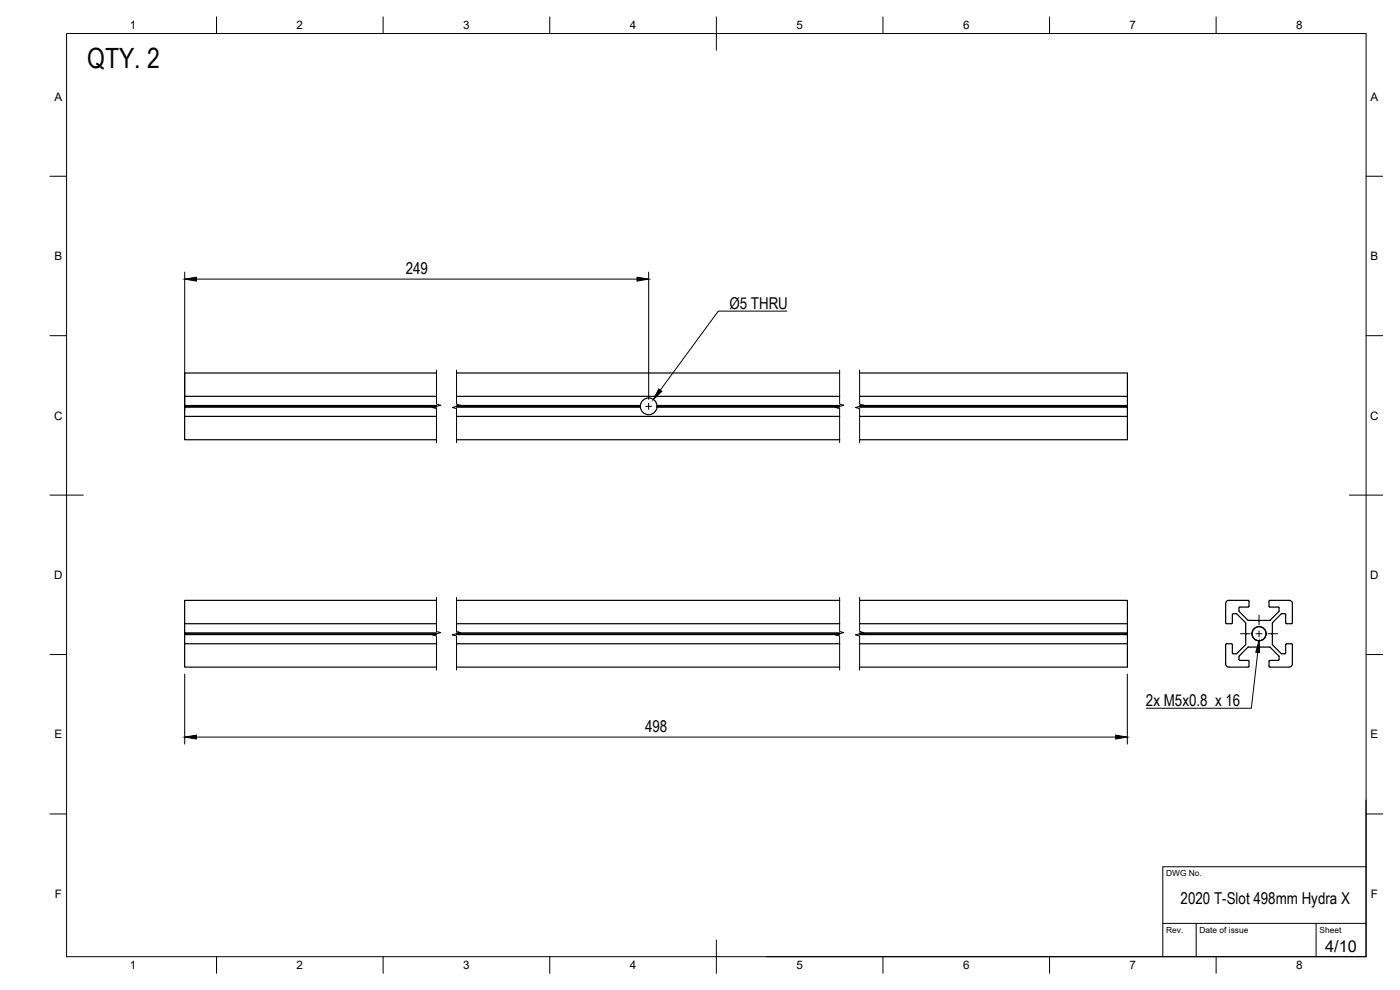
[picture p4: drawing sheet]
<svg xmlns="http://www.w3.org/2000/svg" width="420mm" height="297mm" viewBox="0 0 420 297" stroke-linecap="round" stroke-linejoin="round" font-family="sans-serif">
<!-- layer: Visible -->
<g fill="none" stroke="#000" stroke-width=".36">
<path d="M55.4 118.9v2.8M131 111.9h-75.6v7h75.6M137 111.9h115M137 118.9h115M258 111.9h80.3v10.3M258 118.9h80.3M131 122.2h-75.6v2.7M131 121.9h-75.6v.3M131 121.7h-75.6v.2M131 124.9h-75.6v7h75.6M137 121.7h55.2M137 121.9h55.2"/>
<path d="M137 124.9h115M137 131.9h115M137 122.2h55.2M192.2 121.9a2.51 2.51 0 0 0 2.4 2.5 2.51 2.51 0 0 0 2.6-2.2M197.2 121.7h54.8M197.2 122.2h54.8M197.2 121.7a2.51 2.51 0 0 0-2.6-2.3 2.51 2.51 0 0 0-2.4 2.5M197.2 121.7v.2M197.2 121.9v.3M197.2 121.9h54.8M258 122.2h80.3v2.7M258 121.7h80.3"/>
<path d="M258 121.9h80.3M258 124.9h80.3M338.3 124.9v7h-80.3M55.4 187.1v2.8h75.6M55.4 189.9v.2h75.6M55.4 190.1v.3h75.6M55.4 190.4v2.8h75.6M55.4 193.2v7h75.6M131 180.1h-75.6v7h75.6M137 187.1h115M137 189.9h115M137 190.1h115"/>
<path d="M137 190.4h115M137 193.2h115M137 180.1h115M258 180.1h80.3v20.1h-80.3M258 187.1h80.3M258 189.9h80.3M258 190.1h80.3M258 190.4h80.3M258 193.2h80.3M367.8 199.2a1.01 1.01 0 0 0 1 1h5.8M369.8 195.9v-2.7h-1.9l-.1 6M369.9 195.9l.2 .2h1.1"/>
<path d="M371.2 184.2l2.6 2.6v3.1l.3 .2-.3 .3v3l-2.6 2.7M371.2 184.2l-1.1-.1-.2 .3M371.9 197.9l.2 .2 2.7 .1v1.7l-.2 .2M374.6 182.1l-2.7 .1-.1 1.1 2.9 2.8M374.6 182.1l.2-.2v-1.5l-.2-.3h-5.8a1.01 1.01 0 0 0-1 1l.1 5.9h1.9v-2.6M374.6 194.1h3l.2-.2 .3 .2 3 .1 2.7 2.7 .1 1M374.7 194.1l-2.8 2.7-.1 1.1M381.1 182.1h2.5l.3 .3-.1 1-2.7 2.7h-3l-.3 .3-.2-.3h-3M381.1 180.1h5.8a1.01 1.01 0 0 1 1 1M381.1 180.1l-.2 .3v1.5l.2 .2M381.1 198.1l-.2 .3v1.5l.2 .2M381.8 187v2.9l-.2 .2 .2 .3v2.9"/>
<path d="M381.9 193.3v.2M381.9 193.5l2.6 2.6 1.1 .1 .2-.3 .1-2.7h1.9l.1 6M381.9 186.8v.1M383.9 197.9l-.3 .2h-2.5M385.8 184.4l-.2-.3-1 .1-2.7 2.6M387.9 181.1l-.1 5.9h-1.9l-.1-2.6M387.9 199.2a1.01 1.01 0 0 1-1 1h-5.8M137 200.2h115"/>
<circle cx="377.9" cy="190.1" r="2.11"/>
<circle cx="377.9" cy="190.1" r="2.13"/>
</g>
<!-- layer: BORDER -->
<g fill="none" stroke="#000" stroke-width=".3">
<path d="M20 10.1h390v276.9h-390zM65 5.1v5M115 5.1v5M165 5.1v5M215 5.1v10M265 5.1v5M315 5.1v5M365 5.1v5M15 52.9h5M410 52.9h5M15 100.7h5M410 100.7h5"/>
<path d="M15 148.6h10M405 148.6h10M15 196.4h5M410 196.4h5M15 244.2h5M410 244.2h5M65 287v5M115 287v5M165 287v5M215 282.1v9.9M265 287v5M315 287v5"/>
<path d="M365 287v5"/>
</g>
<!-- layer: TITLEBLOCK -->
<path d="M410 240.1v46.9h-180M349 277.1h61M359 277.1v9.9M395 277.1v9.9M410 260.1h-61v26.9" fill="none" stroke="#000" stroke-width=".3"/>
<!-- layer: Break Lines -->
<path d="M131 111v10.2l1.3 .4-2.5 .7 1.2 .3v10.2M137 111v10.2l1.3 .4-2.6 .7 1.3 .3v10.2M252 111v10.2l1.2 .4-2.5 .7 1.3 .3v10.2M258 111v10.2l1.2 .4-2.5 .7 1.3 .3v10.2M131 179.2v10.3l1.3 .3-2.5 .7 1.2 .3v10.2M137 179.2v10.3l1.3 .3-2.6 .7 1.3 .3v10.2M252 179.2v10.3l1.2 .3-2.5 .7 1.3 .3v10.2M258 179.2v10.3l1.2 .3-2.5 .7 1.3 .3v10.2" fill="none" stroke="#000" stroke-width=".3"/>
<!-- layer: FD_Dimensions -->
<path d="M55.4 81.6v41.5M58.9 83.7h132.3M194.7 81.6v38.2M55.4 202.3v21M338.3 202.3v21M58.9 221.2h275.9" fill="none" stroke="#000" stroke-width=".3"/>
<path d="M55.4 83.7l3.5-.5v1.1zM191.2 83.2l3.5 .5-3.5 .6zM55.4 221.2l3.5-.6v1.1zM334.8 220.6l3.5 .6-3.5 .5z" fill="#000" stroke="#000" stroke-width=".3"/>
<!-- layer: Smart Centers -->
<path d="M193.8 121.9h1.8M194.7 121v1.8M372.3 190.1h2.9M377 190.1h1.8M377.8 184.6v2.9M377.8 189.3v1.8M377.8 192.8v3M380.5 190.1h3" fill="none" stroke="#000" stroke-width=".3"/>
<!-- layer: Hole Notes -->
<path d="M377.8 192.3l.2 3.5-1.1-.1z" fill="#000" stroke="#000" stroke-width=".3"/>
<path d="M377.5 195.8l-2 16.7h-31.5" fill="none" stroke="#000" stroke-width=".3"/>
<!-- layer: Leaders -->
<path d="M197.7 116.7l.9 .7-2.5 2.5z" fill="#000" stroke="#000" stroke-width=".3"/>
<path d="M236.2 93.4h-20.6l-17.4 23.7" fill="none" stroke="#000" stroke-width=".3"/>
<text font-size="8.4" x="26.2" y="20.5">QTY. 2</text>
<g font-size="4.9">
<text x="121.8" y="82.3">249</text>
<text x="218.9" y="92.7">Ø5 THRU</text>
<text x="343.9" y="211.8">2x M5x0.8 x 16</text>
<text x="193.6" y="219.7">498</text>
<text x="354.3" y="271.3">2020 T-Slot 498mm Hydra X</text>
<text x="397.7" y="285.7">4/10</text>
</g>
<g font-size="3.5">
<text x="39" y="8.8">1</text>
<text x="89" y="8.8">2</text>
<text x="139" y="8.8">3</text>
<text x="189" y="8.8">4</text>
<text x="239" y="8.8">5</text>
<text x="289" y="8.8">6</text>
<text x="339" y="8.8">7</text>
<text x="389" y="8.8">8</text>
<text x="16.3" y="30.2">A</text>
<text x="411.3" y="30.2">A</text>
<text x="16.3" y="78">B</text>
<text x="411.3" y="78">B</text>
<text x="16.2" y="125.9">C</text>
<text x="411.2" y="125.9">C</text>
<text x="16.2" y="173.7">D</text>
<text x="411.2" y="173.7">D</text>
<text x="16.3" y="221.6">E</text>
<text x="411.3" y="221.6">E</text>
<text x="16.4" y="269.4">F</text>
<text x="411.4" y="269.4">F</text>
<text x="39" y="290.8">1</text>
<text x="89" y="290.8">2</text>
<text x="139" y="290.8">3</text>
<text x="189" y="290.8">4</text>
<text x="239" y="290.8">5</text>
<text x="289" y="290.8">6</text>
<text x="339" y="290.8">7</text>
<text x="389" y="290.8">8</text>
</g>
<g font-size="2.5">
<text x="350" y="262.9">DWG No.</text>
<text x="350" y="279.9">Rev.</text>
<text x="360" y="279.9">Date of issue</text>
<text x="396" y="279.9">Sheet</text>
</g>
</svg>
